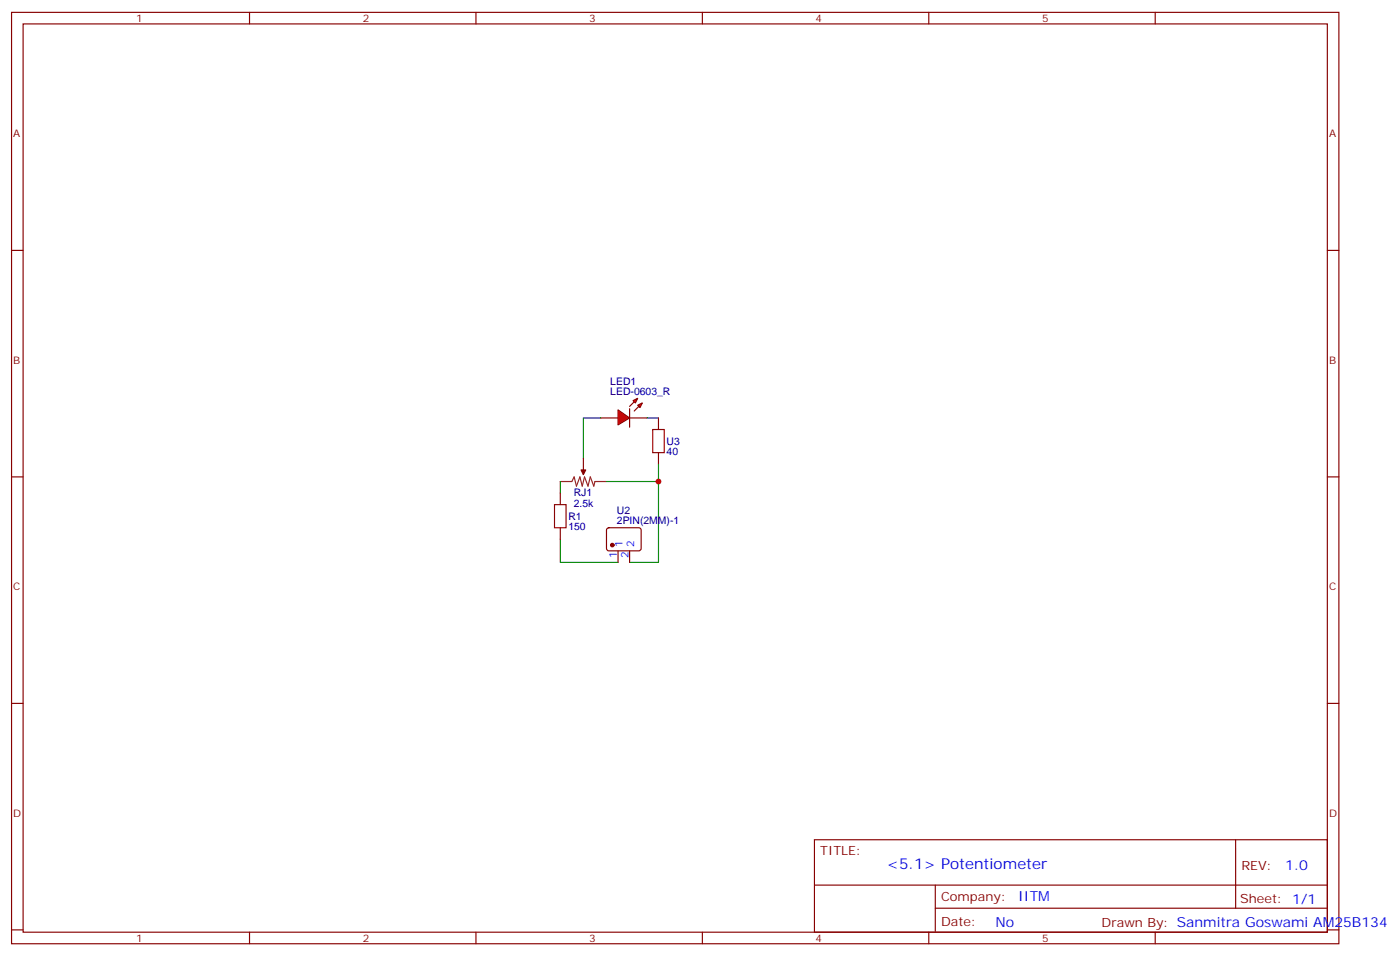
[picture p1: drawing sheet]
<svg xmlns="http://www.w3.org/2000/svg" width="428mm" height="292mm" viewBox="0 0 428 292" stroke-linecap="round" stroke-linejoin="round" font-family="sans-serif">
<g fill="none" stroke="#870000" stroke-width=".35">
<path d="M3.5 3.8h405.4v284.3h-405.4zM7.1 7.3h398.2v277.3h-398.2zM76.2 3.8v3.5M145.3 3.8v3.5M214.5 3.8v3.5M283.6 3.8v3.5M352.8 3.8v3.5M3.5 76.4h3.6M405.3 76.4h3.6M3.5 145.6h3.6M405.3 145.6h3.6M3.5 214.7h3.6"/>
<path d="M405.3 214.7h3.6M248.7 256.4h156.6v28.2h-156.6zM377.3 256.4v20.9M248.7 270.2h156.5M285.6 277.3h119.6M285.6 270.2v14.1M3.5 283.9h3.6M76.2 284.6v3.5M145.3 284.6v3.5M214.5 284.6v3.5M283.6 284.6v3.5M352.8 284.6v3.5"/>
<path d="M405.3 283.9h3.6"/>
</g>
<g fill="#f00" stroke="#870000" stroke-width=".35">
<path d="M188.7 125.1l3.6 2.5-3.6 2.1z"/>
<path d="M192.3 124.8v5.6z"/>
</g>
<g fill="#870000" stroke="#870000" stroke-width=".35">
<path d="M192.3 124.1l1.4-1.4z"/>
<path d="M193.7 125.5l1.4-1.4z"/>
</g>
<g fill="#f00" stroke="#870000" stroke-width=".35">
<path d="M193.3 122.3l1.4-.7-.7 1.4z"/>
<path d="M194.7 123.7l1.4-.7-.7 1.4z"/>
</g>
<path d="M178.2 139.9v5M183.4 127.6h5.3M192.3 127.6h5.3M201.1 127.6v3.5M201.1 138.2v3.5M171.1 150.5v3.6M171.1 161.1v3.5M185.4 161.3l.5-.2 9.5 .1 .4 .6-.1 5.9-.6 .5-9.5-.1-.4-.6v-5.7zM188.7 168.2v3.5M192.3 168.2v3.5" fill="none" stroke="#870000" stroke-width=".35"/>
<path d="M183.4 127.6h-5.2v12.3M197.6 127.6h3.5M171.1 147v3.5M201.1 147v24.7h-8.8M201.1 141.7v5.3h-15.9M171.1 164.6v7.1h17.6" fill="none" stroke="#008700" stroke-width=".35"/>
<g fill="#870000" stroke="#870000" stroke-width=".35">
<path d="M177.4 143.5h1.5l-.7 1.4z"/>
<circle cx="187" cy="166.4" r=".53"/>
</g>
<path d="M171.1 147h3.5l.7-1.4 .7 2.8 1.1-2.8 .7 2.8 .7-2.8 1.1 2.8 .7-2.8 1 2.8 .4-1.4h3.5" fill="none" stroke="#8c2424" stroke-width=".35"/>
<path d="M199.3 131.1h3.5v7.1h-3.5zM169.3 154.1h3.6v7h-3.6z" fill="none" stroke="#a10000" stroke-width=".35"/>
<circle cx="201.1" cy="147" r=".88" fill="#c00"/>
<text font-size="4.6" fill="#00f" x="270.8" y="265.4">&lt;5.1&gt; Potentiometer</text>
<g font-size="4.2" fill="#00f">
<text x="392.5" y="265.6">1.0</text>
<text x="310.9" y="275.2">IITM</text>
<text x="304" y="283">No</text>
</g>
<g font-size="3.9" fill="#800">
<text x="250.5" y="260.9">TITLE:</text>
<text x="379.1" y="265.6">REV:</text>
<text x="287.4" y="275.1">Company:</text>
<text x="378.7" y="275.8">Sheet: 1/1</text>
<text x="287.4" y="282.8">Date:</text>
<text x="336.4" y="282.9">Drawn By: Sanmitra Goswami AM25B134</text>
</g>
<g font-size="3.2" fill="#800">
<text x="41.6" y="6.8">1</text>
<text x="110.8" y="6.8">2</text>
<text x="179.9" y="6.8">3</text>
<text x="249.1" y="6.8">4</text>
<text x="318.2" y="6.8">5</text>
<text x="4.1" y="41.9">A</text>
<text x="405.9" y="41.9">A</text>
<text x="4.1" y="111">B</text>
<text x="405.9" y="111">B</text>
<text x="4.1" y="180.2">C</text>
<text x="405.9" y="180.2">C</text>
<text x="4.1" y="249.3">D</text>
<text x="405.9" y="249.3">D</text>
<text x="41.6" y="287.6">1</text>
<text x="110.8" y="287.6">2</text>
<text x="179.9" y="287.6">3</text>
<text x="249.1" y="287.6">4</text>
<text x="318.2" y="287.6">5</text>
</g>
<g font-size="3.2" fill="#000080">
<text x="186.4" y="117.5">LED1</text>
<text x="186.4" y="120.5">LED-0603_R</text>
<text x="203.6" y="135.8">U3</text>
<text x="203.6" y="139">40</text>
<text x="175.2" y="154.6">2.5k</text>
<text x="175.2" y="151.4">RJ1</text>
<text x="173.6" y="161.9">150</text>
<text x="173.6" y="158.7">R1</text>
<text x="188.4" y="160.1">2PIN(2MM)-1</text>
<text x="188.4" y="156.9">U2</text>
</g>
<g font-size="3.2" fill="#00f">
<text x="190.1" y="166.9" transform="rotate(-90 190.1 166.9)">1</text>
<text x="193.7" y="166.9" transform="rotate(-90 193.7 166.9)">2</text>
<text x="188.4" y="170.4" transform="rotate(-90 188.4 170.4)">1</text>
<text x="191.9" y="170.4" transform="rotate(-90 191.9 170.4)">2</text>
</g>
</svg>
